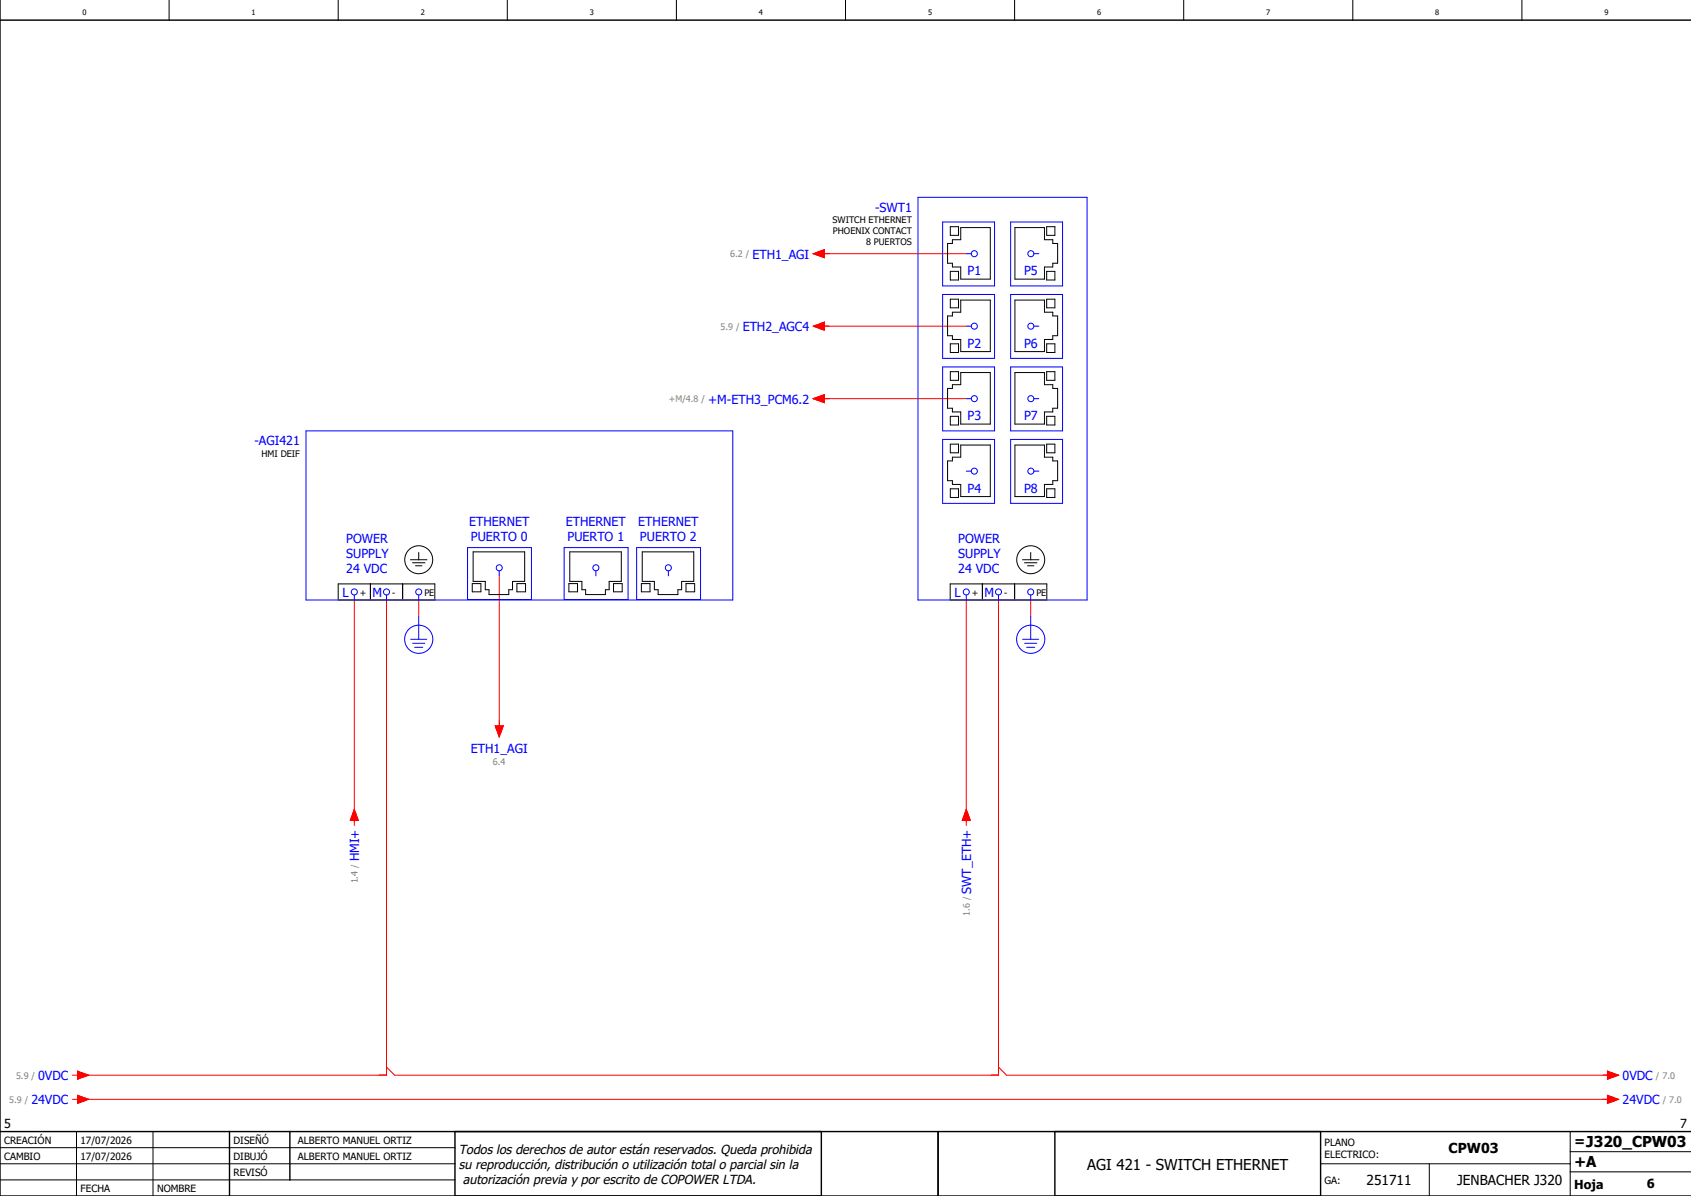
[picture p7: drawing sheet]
<svg xmlns="http://www.w3.org/2000/svg" width="420mm" height="297mm" viewBox="0 0 420 297" stroke-linecap="round" stroke-linejoin="round" font-family="sans-serif">
<g fill="none" stroke="#000" stroke-width=".25">
<path d="M42 0v5M84 0v5M126 0v5M168 0v5M210 0v5M252 0v5M294 0v5M336 0v5M378 0v5M236 56.3h2.1v2.1h-2.1zM238.6 56.5h7.4v12.8h-7.4v-3h-2v-.9h-1.2v-4.9h1.2v-1h2zM252.1 56.5h7.3v3h2.1v1h1.2v4.9h-1.2v.9h-2.1v3h-7.3z"/>
<path d="M260 56.3h2v2.1h-2zM236 67.4h2.1v2.1h-2.1zM236 74.3h2.1v2.1h-2.1zM238.6 74.5h7.4v12.8h-7.4v-3h-2v-.9h-1.2v-4.9h1.2v-1h2zM252.1 74.5h7.3v3h2.1v1h1.2v4.9h-1.2v.9h-2.1v3h-7.3zM260 67.4h2v2.1h-2zM260 74.3h2v2.1h-2zM236 85.4h2.1v2.1h-2.1zM236 92.3h2.1v2.1h-2.1zM238.6 92.5h7.4v12.8h-7.4v-3h-2v-.9h-1.2v-4.9h1.2v-1h2zM252.1 92.5h7.3v3h2.1v1h1.2v4.9h-1.2v.9h-2.1v3h-7.3zM260 85.4h2v2.1h-2z"/>
<path d="M260 92.3h2v2.1h-2zM236 103.4h2.1v2.1h-2.1zM236 110.3h2.1v2.1h-2.1zM238.6 110.5h7.4v12.8h-7.4v-3h-2v-.9h-1.2v-4.9h1.2v-1h2zM252.1 110.5h7.3v3h2.1v1h1.2v4.9h-1.2v.9h-2.1v3h-7.3zM260 103.4h2v2.1h-2zM260 110.3h2v2.1h-2zM102 139h4M102.5 139.8h3M104 137.2v1.8M117.5 137h12.8v7.4h-3v2h-.9v1.2h-4.9v-1.2h-1v-2h-3zM141.5 137h12.8v7.4h-3v2h-.9v1.2h-4.9v-1.2h-1v-2h-3z"/>
<path d="M159.5 137h12.8v7.4h-3v2h-.9v1.2h-4.9v-1.2h-1v-2h-3zM236 121.4h2.1v2.1h-2.1zM254 139h4M254.5 139.8h3M256 137.2v1.8M260 121.4h2v2.1h-2zM84 145h24v4h-24zM92 145v4M100 145v4M103.2 140.5h1.5M117.3 144.9h2.1v2.1h-2.1zM128.4 144.9h2.1v2.1h-2.1z"/>
<path d="M141.3 144.9h2.1v2.1h-2.1zM152.4 144.9h2.1v2.1h-2.1zM159.3 144.9h2.1v2.1h-2.1zM170.4 144.9h2.1v2.1h-2.1zM236 145h24v4h-24zM244 145v4M252 145v4M255.2 140.5h1.5M0 285h113M0 293h113M0 289h113M19 281v16"/>
<path d="M38 281v16M328 289h62M355 289v8M390 291h30M390 281v16M390 286h30"/>
<circle cx="104" cy="139" r="3.5"/>
<circle cx="256" cy="139" r="3.5"/>
</g>
<path d="M0 5h420M0 0v297h420M0 281h420M57 281v16M72 281v12M113 281v16M204 281v16M233 281v16M262 281v16M328 281v16" fill="none" stroke="#000" stroke-width=".35"/>
<g fill="none" stroke="#f00" stroke-width=".25">
<path d="M202 63l2.8-1v2zM204 63h36M202 81l2.8-1v2zM202 99l2.8-1v2zM204 99h36M204 81h36M88 149v56M96 149v118h-76M104 149v4M124 143v38M240 149v56M248 149v118h-150l-2-2"/>
<path d="M256 149v4M123 180.3h2l-1 2.7zM88 201l1 2.7h-2zM240 201l1 2.7h-2zM18 267h1.2M18 273h1.2M19.2 272l2.8 1-2.8 1zM19.2 266l2.8 1-2.8 1zM20 273h380M248 265l2 2h150M399.2 272l2.8 1-2.8 1zM399.2 266l2.8 1-2.8 1z"/>
</g>
<g fill="none" stroke="#00f" stroke-width=".25">
<path d="M228 49h42v100h-42zM234.1 55.1h12.9v15.9h-12.9zM251 55.1h12.9v15.9h-12.9zM234.1 73.1h12.9v15.9h-12.9zM240 63h1.2M251 73.1h12.9v15.9h-12.9zM256.8 63h1.2M234.1 91.1h12.9v15.9h-12.9zM240 99h1.2M240 81h1.2M251 91.1h12.9v15.9h-12.9zM256.8 99h1.2"/>
<path d="M256.8 81h1.2M76 107h106v42h-106zM234.1 109.1h12.9v15.9h-12.9zM240 117h1.2M251 109.1h12.9v15.9h-12.9zM256.8 117h1.2M116.1 136h15.9v12.9h-15.9zM140.1 136h15.9v12.9h-15.9zM158.1 136h15.9v12.9h-15.9zM88 147.8v1.2M96 147.8v1.2M102 158.7h4"/>
<path d="M102.5 159.8h3M104 147.8v1.2M104 153v5.7M124 141.7v1.3M148 141.7v1.3M166 141.7v1.3M240 147.8v1.2M248 147.8v1.2M254 158.7h4M254.5 159.8h3M256 147.8v1.2M256 153v5.7"/>
<path d="M103 160.8h2M255 160.8h2"/>
<circle cx="242" cy="63" r=".75"/>
<circle cx="256" cy="63" r=".75"/>
<circle cx="242" cy="99" r=".75"/>
<circle cx="242" cy="81" r=".75"/>
<circle cx="256" cy="99" r=".75"/>
<circle cx="256" cy="81" r=".75"/>
<circle cx="242" cy="117" r=".75"/>
<circle cx="256" cy="117" r=".75"/>
<circle cx="88" cy="147" r=".75"/>
<circle cx="96" cy="147" r=".75"/>
<circle cx="104" cy="158.7" r="3.5"/>
<circle cx="104" cy="147" r=".75"/>
<circle cx="124" cy="141" r=".75"/>
<circle cx="148" cy="141" r=".75"/>
<circle cx="166" cy="141" r=".75"/>
<circle cx="240" cy="147" r=".75"/>
<circle cx="248" cy="147" r=".75"/>
<circle cx="256" cy="158.7" r="3.5"/>
<circle cx="256" cy="147" r=".75"/>
</g>
<g fill="#f00" stroke="#f00" stroke-width=".25">
<path d="M19.2 272l2.8 1-2.8 1z"/>
<path d="M19.2 266l2.8 1-2.8 1z"/>
<path d="M399.2 272l2.8 1-2.8 1z"/>
<path d="M399.2 266l2.8 1-2.8 1z"/>
<path d="M123 180.3h2l-1 2.7z"/>
<path d="M202 81l2.8-1v2z"/>
<path d="M202 63l2.8-1v2z"/>
<path d="M202 99l2.8-1v2z"/>
<path d="M88 201l1 2.7h-2z"/>
<path d="M240 201l1 2.7h-2z"/>
</g>
<g font-size="3.7">
<text x="270" y="290.5">AGI 421 - SWITCH ETHERNET</text>
<text x="391" y="289.8">+A</text>
</g>
<g font-size="3.4">
<text x="359.8" y="286.4">CPW03</text>
<text x="391" y="284.6">=J320_CPW03</text>
<text x="339.4" y="294.4">251711</text>
<text x="361.9" y="294.4">JENBACHER J320</text>
</g>
<g font-size="3.2">
<text x="114" y="286.5">Todos los derechos de autor están reservados. Queda prohibida</text>
<text x="114" y="290.2">su reproducción, distribución o utilización total o parcial sin la</text>
<text x="115" y="294">autorización previa y por escrito de COPOWER LTDA.</text>
</g>
<g font-size="3.1" fill="#00f">
<text x="217.3" y="52.6">-SWT1</text>
<text x="186.9" y="64.2">ETH1_AGI</text>
<text x="240.3" y="68.4">P1</text>
<text x="254.3" y="68.4">P5</text>
<text x="184.5" y="82.2">ETH2_AGC4</text>
<text x="240.3" y="86.4">P2</text>
<text x="254.3" y="86.4">P6</text>
<text x="175.9" y="100.2">+M-ETH3_PCM6.2</text>
<text x="240.3" y="104.4">P3</text>
<text x="254.3" y="104.4">P7</text>
<text x="63.2" y="110.6">-AGI421</text>
<text x="240.3" y="122.4">P4</text>
<text x="254.3" y="122.4">P8</text>
<text x="116.5" y="130.6">ETHERNET</text>
<text x="140.5" y="130.6">ETHERNET</text>
<text x="158.5" y="130.6">ETHERNET</text>
<text x="86" y="134.9">POWER</text>
<text x="117" y="134.4">PUERTO 0</text>
<text x="141" y="134.4">PUERTO 1</text>
<text x="159" y="134.4">PUERTO 2</text>
<text x="238" y="134.9">POWER</text>
<text x="86" y="138.6">SUPPLY</text>
<text x="86" y="142.4">24 VDC</text>
<text x="238" y="138.6">SUPPLY</text>
<text x="238" y="142.4">24 VDC</text>
<text x="85.1" y="148.3">L</text>
<text x="92.5" y="148.4">M</text>
<text x="237.1" y="148.3">L</text>
<text x="244.5" y="148.4">M</text>
<text x="116.9" y="187.1">ETH1_AGI</text>
<text x="89.2" y="213.9" transform="rotate(-90 89.2 213.9)">HMI+</text>
<text x="241.2" y="222" transform="rotate(-90 241.2 222)">SWT_ETH+</text>
<text x="9.5" y="268.2">0VDC</text>
<text x="403" y="268.2">0VDC</text>
<text x="7.8" y="274.2">24VDC</text>
<text x="403" y="274.2">24VDC</text>
</g>
<g font-size="3.1">
<text x="1" y="280">5</text>
<text x="417.3" y="280">7</text>
<text x="391" y="295.2">Hoja</text>
<text x="409" y="295">6</text>
</g>
<g font-size="2.5">
<text x="1" y="284">CREACIÓN</text>
<text x="20" y="284">17/07/2026</text>
<text x="58" y="284">DISEÑÓ</text>
<text x="74" y="284">ALBERTO MANUEL ORTIZ</text>
<text x="329" y="284.5">PLANO</text>
<text x="329" y="287.5">ELECTRICO:</text>
<text x="1" y="288">CAMBIO</text>
<text x="20" y="288">17/07/2026</text>
<text x="58" y="292">REVISÓ</text>
<text x="58" y="288">DIBUJÓ</text>
<text x="74" y="288">ALBERTO MANUEL ORTIZ</text>
<text x="329" y="294">GA:</text>
<text x="20" y="296">FECHA</text>
<text x="39" y="296">NOMBRE</text>
</g>
<g font-size="2.2">
<text x="206.8" y="55.5">SWITCH ETHERNET</text>
<text x="206.9" y="58.2">PHOENIX CONTACT</text>
<text x="215.1" y="60.9">8 PUERTOS</text>
<text x="65" y="113.5">HMI DEIF</text>
<text x="89.4" y="147.9">+</text>
<text x="97.4" y="147.9">-</text>
<text x="105.4" y="147.9">PE</text>
<text x="241.4" y="147.9">+</text>
<text x="249.4" y="147.9">-</text>
<text x="257.4" y="147.9">PE</text>
</g>
<g font-size="2.2" fill="#7ca552">
<text x="181.4" y="63.9">6.2 /</text>
<text x="179" y="81.9">5.9 /</text>
<text x="166.1" y="99.9">+M/4.8 /</text>
<text x="122.4" y="190">6.4</text>
<text x="88.9" y="219.4" transform="rotate(-90 88.9 219.4)">1.4 /</text>
<text x="240.9" y="227.4" transform="rotate(-90 240.9 227.4)">1.6 /</text>
<text x="4" y="267.9">5.9 /</text>
<text x="411.3" y="267.9">/ 7.0</text>
<text x="2.3" y="273.9">5.9 /</text>
<text x="413" y="273.9">/ 7.0</text>
</g>
<g font-size="1.9">
<text x="20.5" y="3.6">0</text>
<text x="62.5" y="3.6">1</text>
<text x="104.5" y="3.6">2</text>
<text x="146.5" y="3.6">3</text>
<text x="188.5" y="3.6">4</text>
<text x="230.5" y="3.6">5</text>
<text x="272.5" y="3.6">6</text>
<text x="314.5" y="3.6">7</text>
<text x="356.5" y="3.6">8</text>
<text x="398.5" y="3.6">9</text>
</g>
</svg>
